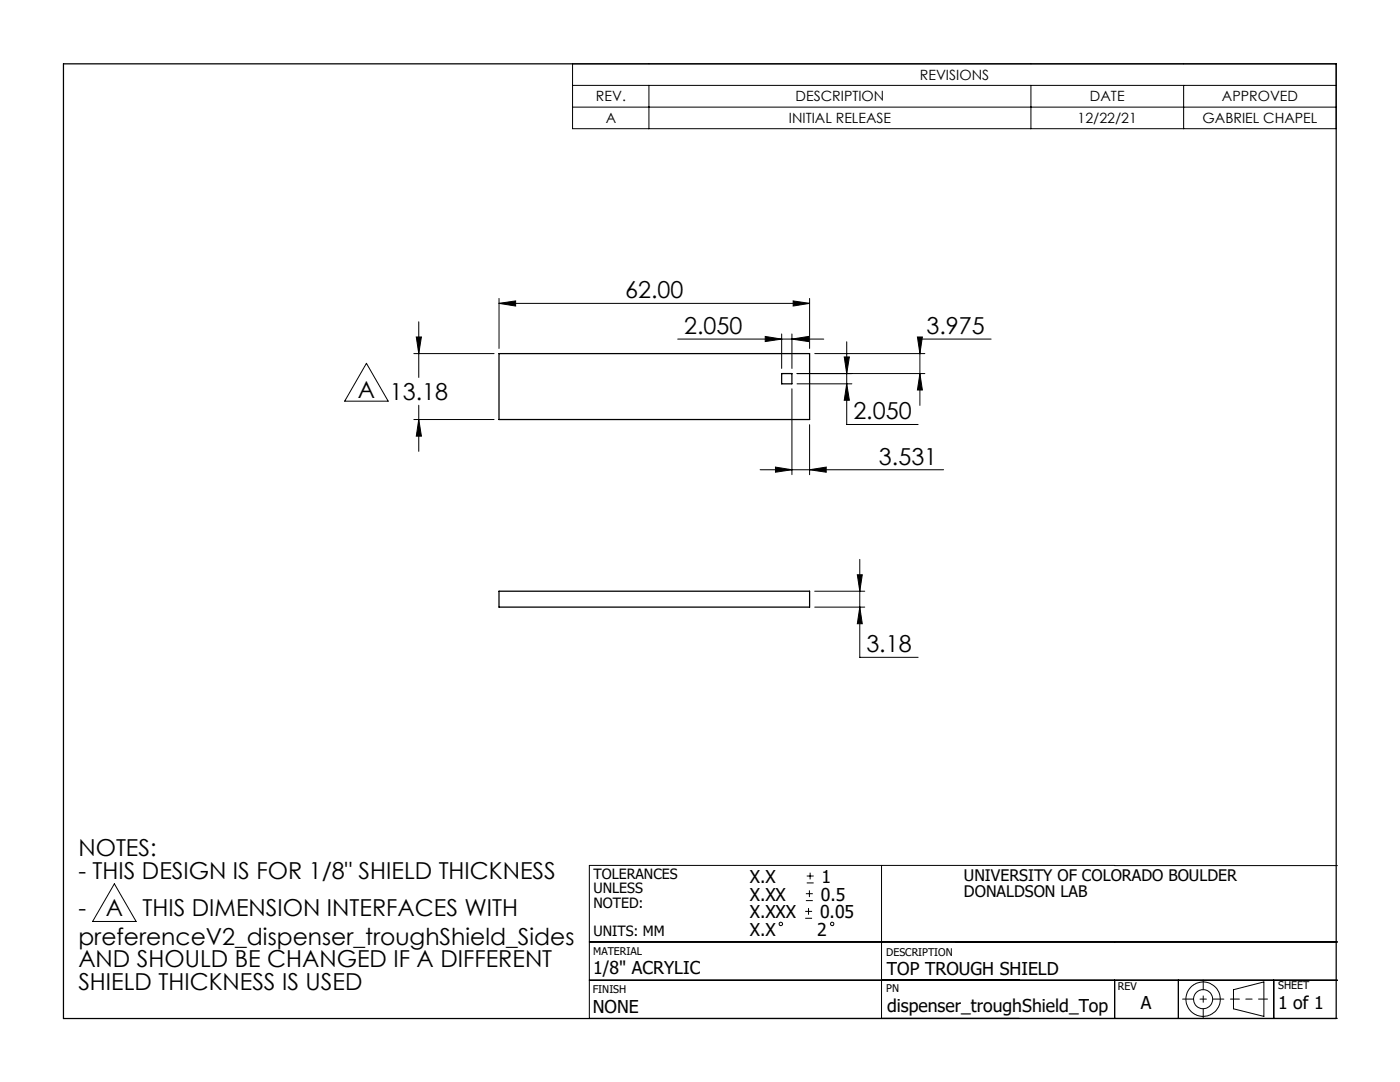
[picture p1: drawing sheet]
<svg xmlns="http://www.w3.org/2000/svg" width="279mm" height="216mm" viewBox="0 0 279 216" stroke-linecap="round" stroke-linejoin="round" font-family="sans-serif">
<g fill="none" stroke="#000" stroke-width=".2">
<path d="M114.3 12.7h152.4v13h-152.4zM114.3 17h152.4M129.5 17v8.7M205.7 17v8.7M236.2 17v8.7M114.3 21.4h152.4M99.6 59.5v10M161.6 59.5v10M73.1 72.5l4.4 7.5h-8.7zM82.6 70.6h16M83.1 67.2h1l-.5 3.4zM83.6 64.2v11.1"/>
<path d="M99.6 60.5l3.3-.5v1.1zM99.6 60.5h62M135.3 67.7h29.1M152.7 67.1l3.3 .6-3.3 .5zM156 66.6v6.9M158 77.6v17.1M158 67.7l3.4-.6v1.1zM158 66.6v6.9M158.3 60l3.3 .5-3.3 .6zM159.1 76.6h10.9M159.1 74.5h25.5M162.6 70.6h22"/>
<path d="M168.5 71.2h1l-.5 3.3zM169 76.6l.5 3.3h-1zM169 68.2v16.5h14.2M183.1 67.2h1l-.5 3.4zM183.6 74.5l.5 3.3h-1zM197.8 67.7h-14.2v13.2M82.6 83.7h16M83.6 83.7l.5 3.3h-1zM83.6 80.9v9.2M151.7 93.7h36.6M154.8 93.2l3.2 .5-3.2 .5zM161.6 84.7v10"/>
<path d="M161.6 93.7l3.3-.5v1zM162.6 118h10M171.1 114.7h1l-.5 3.3zM171.6 111.6v19.6h11.6M162.6 121.1h10M171.6 121.1l.5 3.4h-1zM22.8 176.4l4.4 7.5h-8.7zM160.8 179.7h1.4M160.8 178.3h1.4M161 176.2h1.4M161 174.8h1.4M161.5 177.7v1.3"/>
<path d="M161.7 174.1v1.4M175.9 172.7v30.5M222.5 172.7h-104.9v30.5h149.3M222.5 172.7h44.4M117.6 195.6h149.3M117.6 188h149.3M160.7 183.2h1.4M160.7 181.9h1.4M161.4 181.2v1.3M222.5 195.6v7.6M235.2 195.6v7.6M246.2 197.5l6-1.6v6.9l-6-1.5z"/>
<path d="M254.2 195.6v7.6"/>
<circle cx="155.8" cy="184.3" r=".34"/>
<circle cx="166.1" cy="184.3" r=".33"/>
<circle cx="240.1" cy="199.4" r="3.4"/>
<circle cx="240.1" cy="199.4" r="1.91"/>
</g>
<path d="M236 199.4h8.2" fill="none" stroke="#000" stroke-width=".2" stroke-dasharray="15.2 1.3 1.3 1.3" stroke-dashoffset="13"/>
<path d="M240.1 195.5v7.7" fill="none" stroke="#000" stroke-width=".2" stroke-dasharray="15.2 1.3 1.3 1.3" stroke-dashoffset="13.3"/>
<path d="M245.6 199.4h7.4" fill="none" stroke="#000" stroke-width=".2" stroke-dasharray="15.2 1.3 1.3 1.3" stroke-dashoffset="13.4"/>
<path d="M12.7 12.7h254v190.5h-254zM99.6 70.6h62v13.1h-62zM156 74.5h2v2.1h-2zM99.6 118h62v3.1h-62z" fill="none" stroke="#000" stroke-width=".25"/>
<g fill="#000">
<path d="M152.7 67.1l3.3 .6-3.3 .5zM158 67.7l3.4-.6v1.1z"/>
<path d="M158.3 60l3.3 .5-3.3 .6zM99.6 60.5l3.3-.5v1.1z"/>
<path d="M171.1 114.7h1l-.5 3.3zM171.6 121.1l.5 3.4h-1zM83.1 67.2h1l-.5 3.4zM83.6 83.7l.5 3.3h-1zM169 76.6l.5 3.3h-1zM168.5 71.2h1l-.5 3.3zM183.6 74.5l.5 3.3h-1zM183.1 67.2h1l-.5 3.4zM154.8 93.2l3.2 .5-3.2 .5zM161.6 93.7l3.3-.5v1z"/>
</g>
<g font-size="4.7">
<text x="124.8" y="59.5">62.00</text>
<text x="136.6" y="66.6">2.050</text>
<text x="184.9" y="66.6">3.975</text>
<text x="71.4" y="79.3">A 13.18</text>
<text x="170.3" y="83.7">2.050</text>
<text x="175.4" y="92.7">3.531</text>
<text x="172.9" y="130.1">3.18</text>
<text x="15.6" y="170.8">NOTES:</text>
<text x="15.6" y="175.3">- THIS DESIGN IS FOR 1/8&quot; SHIELD THICKNESS</text>
<text x="15.6" y="182.8">-</text>
<text x="21.1" y="182.8">A</text>
<text x="28.5" y="182.8">THIS DIMENSION INTERFACES WITH</text>
<text x="15.6" y="188.5">preferenceV2_dispenser_troughShield_Sides</text>
<text x="15.6" y="193">AND SHOULD BE CHANGED IF A DIFFERENT</text>
<text x="15.6" y="197.5">SHIELD THICKNESS IS USED</text>
</g>
<g font-size="3.5">
<text x="149.6" y="176.2">X.X</text>
<text x="149.6" y="179.7">X.XX</text>
<text x="163.8" y="179.7">0.5</text>
<text x="164" y="176.2">1</text>
<text x="149.6" y="183.2">X.XXX</text>
<text x="163.7" y="183.2">0.05</text>
<text x="149.6" y="186.7">X.X</text>
<text x="163.1" y="186.7">2</text>
<text x="118.4" y="194.3">1/8&quot; ACRYLIC</text>
<text x="177" y="194.6">TOP TROUGH SHIELD</text>
<text x="118.3" y="202">NONE</text>
<text x="177" y="201.9">dispenser_troughShield_Top</text>
<text x="227.7" y="201.4">A</text>
<text x="255.1" y="201.3">1 of 1</text>
</g>
<g font-size="3.2">
<text x="192.4" y="175.8">UNIVERSITY OF COLORADO BOULDER</text>
<text x="192.4" y="179">DONALDSON LAB</text>
</g>
<g font-size="2.8">
<text x="183.6" y="15.9">REVISIONS</text>
<text x="118.9" y="20.3">REV.</text>
<text x="158.8" y="20.3">DESCRIPTION</text>
<text x="217.5" y="20.3">DATE</text>
<text x="243.9" y="20.3">APPROVED</text>
<text x="120.9" y="24.6">A</text>
<text x="157.4" y="24.6">INITIAL RELEASE</text>
<text x="215.1" y="24.6">12/22/21</text>
<text x="240" y="24.6">GABRIEL CHAPEL</text>
<text x="118.4" y="175.5">TOLERANCES</text>
<text x="118.4" y="178.3">UNLESS</text>
<text x="118.4" y="181.1">NOTED:</text>
<text x="118.4" y="186.7">UNITS: MM</text>
</g>
<g font-size="2.1">
<text x="118.4" y="190.6">MATERIAL</text>
<text x="176.9" y="190.8">DESCRIPTION</text>
<text x="176.9" y="197.9">PN</text>
<text x="223.1" y="197.4">REV</text>
<text x="255.1" y="197.4">SHEET</text>
<text x="118.3" y="198.1">FINISH</text>
</g>
</svg>
